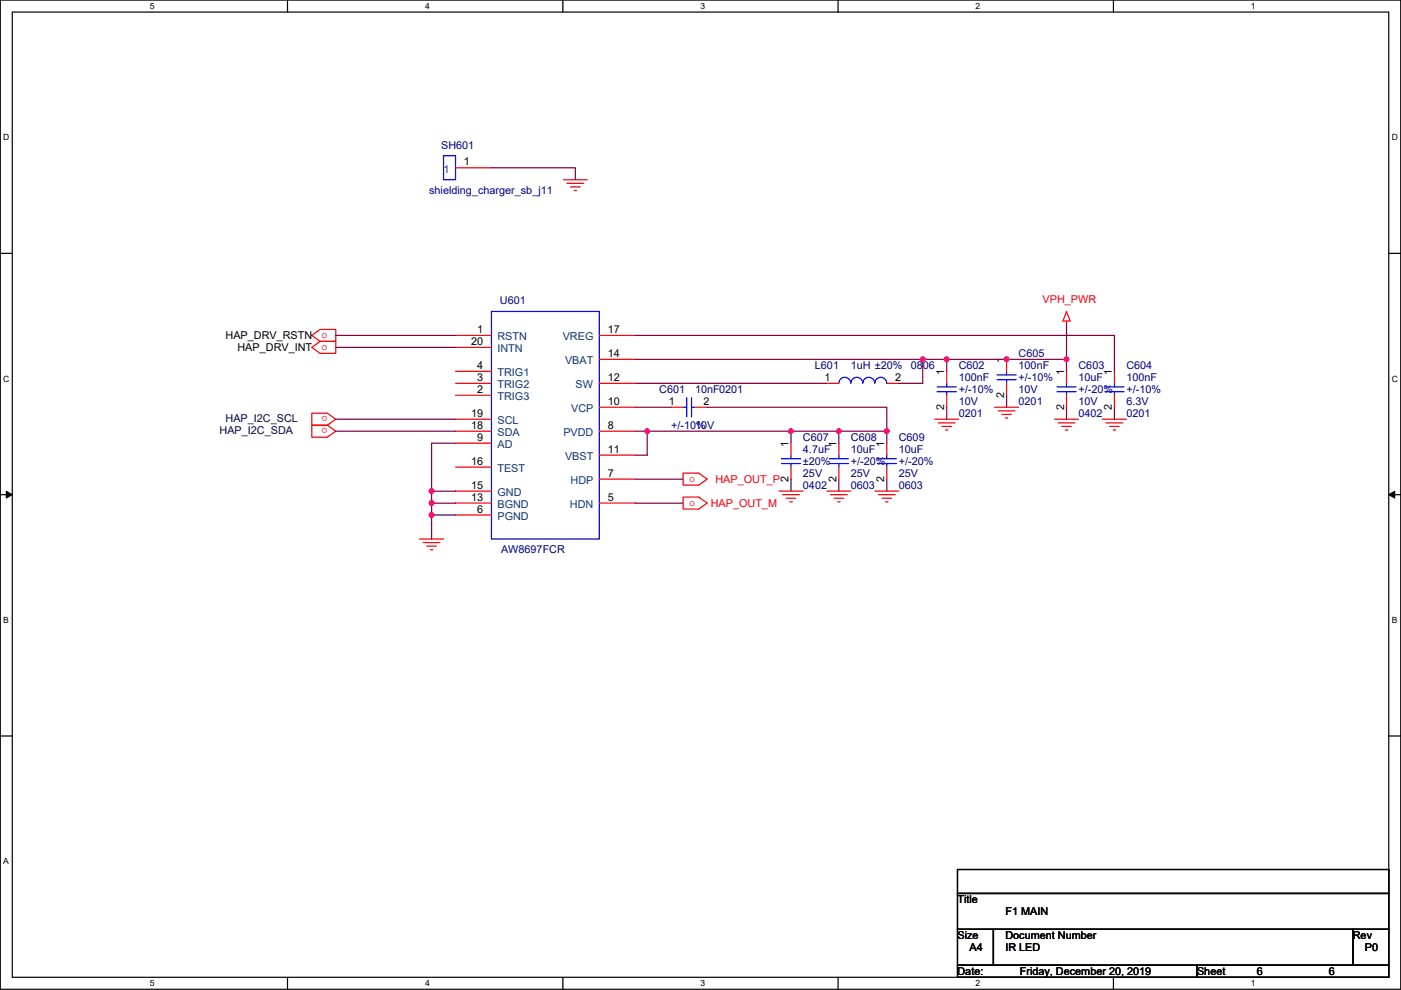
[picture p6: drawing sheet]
<svg xmlns="http://www.w3.org/2000/svg" width="297mm" height="210mm" viewBox="0 0 297 210" stroke-linecap="round" stroke-linejoin="round" font-family="sans-serif">
<path d="M.1 0h296.9v209.8h-296.9zM2.6 2.6h291.8v204.7h-291.8z" fill="none" stroke="#000" stroke-width=".25"/>
<g fill="#fff">
<path d="M31.8 .3h1v2h-1z"/>
<path d="M31.8 207.5h1v2.1h-1z"/>
</g>
<path d="M61 0v2.6M61 207.3v2.5" fill="none" stroke="#000" stroke-width=".25"/>
<g fill="#fff">
<path d="M90.1 .3h1v2h-1z"/>
<path d="M90.1 207.5h1v2.1h-1z"/>
</g>
<path d="M119.3 0v2.6M119.3 207.3v2.5" fill="none" stroke="#000" stroke-width=".25"/>
<g fill="#fff">
<path d="M148.5 .3h1v2h-1z"/>
<path d="M148.5 207.5h1v2.1h-1z"/>
</g>
<path d="M177.7 0v2.6M177.7 207.3v2.5" fill="none" stroke="#000" stroke-width=".25"/>
<g fill="#fff">
<path d="M206.9 .3h1v2h-1z"/>
<path d="M206.9 207.5h1v2.1h-1z"/>
</g>
<path d="M236.1 0v2.6M236.1 207.3v2.5" fill="none" stroke="#000" stroke-width=".25"/>
<g fill="#fff">
<path d="M265.2 .3h1v2h-1z"/>
<path d="M265.2 207.5h1v2.1h-1z"/>
<path d="M.7 28.2h1.3v2h-1.3z"/>
<path d="M295.1 28.2h1.3v2h-1.3z"/>
<path d="M.7 79.3h1.3v2.1h-1.3z"/>
<path d="M295.1 79.3h1.3v2.1h-1.3z"/>
</g>
<path d="M.1 53.7h2.5M294.4 53.7h2.6" fill="none" stroke="#000" stroke-width=".25"/>
<g fill="#fff">
<path d="M.7 130.5h1.2v2h-1.2z"/>
<path d="M295.1 130.5h1.2v2h-1.2z"/>
</g>
<path d="M.1 104.9h2.5M294.4 104.9h2.6" fill="none" stroke="#000" stroke-width=".25"/>
<path d="M1.3 104.2l1.3 .7-1.3 .7zM294.4 104.9l1.3-.7v1.4z" fill="#000" stroke="#000" stroke-width=".21"/>
<path d="M.7 181.7h1.2v2h-1.2z" fill="#fff"/>
<path d="M.1 156.1h2.5M294.4 156.1h2.6M203 184.4h91.4v5.1h-91.4zM203 189.5h91.4v7.6h-91.4zM203 197.1h7.6v7.6h-7.6zM210.6 197.1h76.2v7.6h-76.2zM286.8 197.1h7.6v7.6h-7.6zM203 204.7h50.8v2.6h-50.8zM253.8 204.7h40.6v2.6h-40.6z" fill="none" stroke="#000" stroke-width=".25"/>
<g fill="none" stroke="#f00" stroke-width=".25">
<path d="M96.6 35.6h7.6M119.4 38.1h5.1M120.2 38.9h3.6M121 39.6h2M121.7 40.4h.5M66.1 71.1l1.8-1.2h3.3v2.5h-3.3zM66.1 73.7l1.8-1.3h3.3v2.6h-3.3zM96.6 71.1h7.6M96.6 73.7h7.6M96.6 78.8h7.6M127.1 71.1h7.6M127.1 76.2h7.6"/>
<path d="M200.7 78.8v2.5M213.4 76.2v2.6M226.1 68.1v.5M226.1 66.1l.8 2h-1.5zM226.1 78.8v2.5M236.3 78.8v2.5M66.1 87.7h3.3l1.8 1.2-1.8 1.3h-3.3zM66.1 90.2h3.3l1.8 1.3-1.8 1.2h-3.3zM96.6 81.3h7.6M96.6 83.8h7.6M96.6 88.9h7.6M96.6 91.5h7.6"/>
<path d="M96.6 94h7.6M96.6 99.1h7.6M127.1 81.3h7.6M127.1 86.4h7.6M127.1 91.5h7.6M127.1 96.5h7.6M142.3 86.4h2.5M147.4 86.4h2.5M167.7 94v2.5M167.7 99.1v2.5M175.3 81.3h2.6M177.9 94v2.5"/>
<path d="M177.9 99.1v2.5M188 94v2.5M188 99.1v2.5M188 81.3h2.6M198.2 88.9h5.1M198.9 89.7h3.6M199.7 90.4h2M200.5 91.2h.5M200.7 83.8v2.6M210.9 86.4h5.1M211.6 87.1h3.6M212.4 87.9h2"/>
<path d="M213.2 88.7h.5M213.4 81.3v2.5M223.6 88.9h5.1M224.3 89.7h3.6M225.1 90.4h2M225.9 91.2h.5M226.1 83.8v2.6M233.7 88.9h5.1M234.5 89.7h3.6M235.3 90.4h2M236 91.2h.5M236.3 83.8v2.6"/>
<path d="M89 114.3h5M89.7 115.1h3.6M90.5 115.8h2M91.2 116.6h.6M96.6 104.2h7.6M96.6 106.7h7.6M96.6 109.2h7.6M127.1 101.6h7.6M127.1 106.7h7.6M144.8 100.4h3.3l1.8 1.2-1.8 1.3h-3.3zM144.8 105.4h3.3l1.8 1.3-1.8 1.3h-3.3zM165.2 104.2h5"/>
<path d="M165.9 104.9h3.6M166.7 105.7h2M167.4 106.4h.6M175.3 104.2h5.1M176.1 104.9h3.5M176.8 105.7h2.1M177.6 106.4h.5M185.5 104.2h5.1M186.2 104.9h3.6M187 105.7h2M187.8 106.4h.5"/>
</g>
<g fill="none" stroke="#00f" stroke-width=".25">
<path d="M94 33h2.6v5.1h-2.6zM104.2 66.1h22.9v48.2h-22.9zM211.4 79.5h4.1M213.4 78.8v.7M144.8 86.4h.8M145.6 84.3v4.1M146.6 84.3v4.1M146.6 86.4h.8M165.7 97.3h4M165.7 98.3h4M167.7 96.5v.8M167.7 98.3v.8"/>
<path d="M175.8 97.3h4.1M175.8 98.3h4.1M177.9 96.5v.8M177.9 98.3v.8M186 97.3h4.1M186 98.3h4.1M188 81.3a1.27 1.27 0 0 0-1.3-1.3 1.27 1.27 0 0 0-1.2 1.3 1.27 1.27 0 0 0-1.3-1.3 1.27 1.27 0 0 0-1.3 1.3 1.27 1.27 0 0 0-1.3-1.3 1.27 1.27 0 0 0-1.2 1.3 1.26 1.26 0 0 0-1.3-1.3 1.26 1.26 0 0 0-1.2 1.3M188 96.5v.8M188 98.3v.8M198.7 82.1h4.1M198.7 83.1h4.1M200.7 81.3v.8"/>
<path d="M200.7 83.1v.7M211.4 80.5h4.1M213.4 80.5v.8M224.1 82.1h4.1M224.1 83.1h4.1M226.1 81.3v.8M226.1 83.1v.7M234.2 82.1h4.1M234.2 83.1h4.1M236.3 81.3v.8M236.3 83.1v.7"/>
</g>
<g fill="none" stroke="#800040" stroke-width=".25">
<path d="M104.2 35.6h17.8v2.5M71.2 71.1h25.4M71.2 73.7h25.4M134.7 76.2h60.9M134.7 71.1h101.6v7.7M195.6 76.2v5.1h-5M195.6 76.2h5.1M226.1 76.2v2.6M226.1 68.6v7.6M226.1 76.2h-25.4v2.6M71.2 91.5h25.4M71.2 88.9h25.4"/>
<path d="M96.6 94h-5.1v10.2M134.7 86.4h7.6M134.7 91.5h2.5M134.7 81.3h40.6M149.9 86.4h38.1v5.1M167.7 91.5h-30.5v5h-2.5M167.7 91.5h10.2M167.7 91.5v2.5M177.9 91.5v2.5M177.9 91.5h10.1M188 91.5v2.5M200.7 86.4v2.5"/>
<path d="M213.4 83.8v2.6M226.1 86.4v2.5M236.3 86.4v2.5M91.5 104.2h5.1M91.5 106.7h5.1M91.5 109.2h5.1M91.5 104.2v2.5M91.5 106.7v2.5M91.5 109.2v5.1M134.7 101.6h10.1M134.7 106.7h10.1M167.7 101.6v2.6"/>
<path d="M177.9 101.6v2.6M188 101.6v2.6"/>
</g>
<g fill="#f0f" stroke="#f0f" stroke-width=".25">
<circle cx="195.6" cy="76.2" r=".5"/>
<circle cx="200.7" cy="76.2" r=".5"/>
<circle cx="137.2" cy="91.4" r=".5"/>
<circle cx="167.7" cy="91.4" r=".5"/>
<circle cx="188" cy="91.4" r=".5"/>
<circle cx="177.8" cy="91.4" r=".5"/>
<circle cx="91.5" cy="104.1" r=".5"/>
<circle cx="91.5" cy="109.2" r=".5"/>
<circle cx="91.5" cy="106.7" r=".5"/>
<circle cx="213.4" cy="76.2" r=".5"/>
<circle cx="226.1" cy="76.2" r=".5"/>
</g>
<g font-size="2.3" fill="#000080">
<text x="93.5" y="31.5">SH601</text>
<text x="91" y="41.2">shielding_charger_sb_j11</text>
<text x="106" y="64.6">U601</text>
<text x="216" y="75.7">C605</text>
<text x="139.8" y="83.4">C601</text>
<text x="147.4" y="83.4">10nF0201</text>
<text x="172.8" y="78.3">L601</text>
<text x="180.4" y="78.3">1uH ±20%</text>
<text x="193.1" y="78.3">0806</text>
<text x="203.3" y="78.3">C602</text>
<text x="203.3" y="80.8">100nF</text>
<text x="203.3" y="83.4">+/-10%</text>
<text x="216" y="78.3">100nF</text>
<text x="216" y="83.4">10V</text>
<text x="216" y="80.8">+/-10%</text>
<text x="228.7" y="78.3">C603</text>
<text x="228.7" y="80.8">10uF</text>
<text x="228.7" y="83.4">+/-20%</text>
<text x="238.8" y="78.3">C604</text>
<text x="238.8" y="80.8">100nF</text>
<text x="238.8" y="83.4">+/-10%</text>
<text x="203.3" y="88.4">0201</text>
<text x="203.3" y="85.9">10V</text>
<text x="216" y="85.9">0201</text>
<text x="228.7" y="88.4">0402</text>
<text x="228.7" y="85.9">10V</text>
<text x="238.8" y="88.4">0201</text>
<text x="238.8" y="85.9">6.3V</text>
<text x="142.3" y="91">+/-10%</text>
<text x="147.4" y="91">10V</text>
<text x="170.2" y="93.5">C607</text>
<text x="180.4" y="93.5">C608</text>
<text x="190.6" y="93.5">C609</text>
<text x="170.2" y="96.1">4.7uF</text>
<text x="170.2" y="101.1">25V</text>
<text x="170.2" y="98.6">±20%</text>
<text x="180.4" y="96.1">10uF</text>
<text x="180.4" y="101.1">25V</text>
<text x="180.4" y="98.6">+/-20%</text>
<text x="190.6" y="96.1">10uF</text>
<text x="190.6" y="101.1">25V</text>
<text x="190.6" y="98.6">+/-20%</text>
<text x="170.2" y="103.7">0402</text>
<text x="180.4" y="103.7">0603</text>
<text x="190.6" y="103.7">0603</text>
<text x="106.2" y="117.4">AW8697FCR</text>
</g>
<g font-size="2.3">
<text x="98.4" y="35.1">1</text>
<text x="47.8" y="71.9">HAP_DRV_RSTN</text>
<text x="101.2" y="70.6">1</text>
<text x="128.8" y="70.6">17</text>
<text x="50.4" y="74.5">HAP_DRV_INT</text>
<text x="99.9" y="73.2">20</text>
<text x="128.8" y="75.7">14</text>
<text x="212.9" y="77" transform="rotate(-90 212.9 77)">1</text>
<text x="101.2" y="78.2">4</text>
<text x="101.2" y="80.8">3</text>
<text x="101.2" y="83.3">2</text>
<text x="128.8" y="80.8">12</text>
<text x="174.8" y="80.8">1</text>
<text x="189.8" y="80.8">2</text>
<text x="200.2" y="79.5" transform="rotate(-90 200.2 79.5)">1</text>
<text x="225.6" y="79.5" transform="rotate(-90 225.6 79.5)">1</text>
<text x="235.8" y="79.5" transform="rotate(-90 235.8 79.5)">1</text>
<text x="99.9" y="88.4">19</text>
<text x="128.8" y="85.9">10</text>
<text x="141.8" y="85.9">1</text>
<text x="149.2" y="85.9">2</text>
<text x="200.2" y="86.9" transform="rotate(-90 200.2 86.9)">2</text>
<text x="212.9" y="84.4" transform="rotate(-90 212.9 84.4)">2</text>
<text x="225.6" y="86.9" transform="rotate(-90 225.6 86.9)">2</text>
<text x="235.8" y="86.9" transform="rotate(-90 235.8 86.9)">2</text>
<text x="99.9" y="90.9">18</text>
<text x="101.2" y="93.5">9</text>
<text x="128.8" y="90.9">8</text>
<text x="167.2" y="94.8" transform="rotate(-90 167.2 94.8)">1</text>
<text x="177.3" y="94.8" transform="rotate(-90 177.3 94.8)">1</text>
<text x="187.5" y="94.8" transform="rotate(-90 187.5 94.8)">1</text>
<text x="99.9" y="98.6">16</text>
<text x="128.8" y="101.1">7</text>
<text x="128.8" y="96">11</text>
<text x="99.9" y="103.6">15</text>
<text x="99.9" y="106.2">13</text>
<text x="128.8" y="106.2">5</text>
<text x="167.2" y="102.2" transform="rotate(-90 167.2 102.2)">2</text>
<text x="177.3" y="102.2" transform="rotate(-90 177.3 102.2)">2</text>
<text x="187.5" y="102.2" transform="rotate(-90 187.5 102.2)">2</text>
<text x="101.2" y="108.7">6</text>
<text x="203" y="191.6">Title</text>
<text x="213.2" y="194.1">F1 MAIN</text>
<text x="203" y="199.2">Size</text>
<text x="205.5" y="201.7">A4</text>
<text x="213.2" y="199.2">Document Number</text>
<text x="213.2" y="201.7">IR LED</text>
<text x="286.8" y="199.2">Rev</text>
<text x="289.4" y="201.7">P0</text>
<text x="203" y="206.8">Date:</text>
<text x="216.2" y="206.8">Friday, December 20, 2019</text>
<text x="253.8" y="206.8">Sheet</text>
<text x="266.5" y="206.8">6</text>
<text x="281.7" y="206.8">6</text>
</g>
<g font-size="2.3" fill="#004080">
<text x="94" y="36.6">1</text>
<text x="105.5" y="72.2">RSTN</text>
<text x="105.5" y="74.7">INTN</text>
<text x="119.3" y="72.2">VREG</text>
<text x="119.8" y="77.3">VBAT</text>
<text x="105.5" y="79.8">TRIG1</text>
<text x="105.5" y="82.3">TRIG2</text>
<text x="122" y="82.3">SW</text>
<text x="105.5" y="84.9">TRIG3</text>
<text x="105.5" y="90">SCL</text>
<text x="121.1" y="87.4">VCP</text>
<text x="105.5" y="92.5">SDA</text>
<text x="105.5" y="95">AD</text>
<text x="119.4" y="92.5">PVDD</text>
<text x="105.5" y="100.1">TEST</text>
<text x="119.8" y="97.6">VBST</text>
<text x="105.5" y="105.2">GND</text>
<text x="105.5" y="107.7">BGND</text>
<text x="120.8" y="107.7">HDN</text>
<text x="121" y="102.7">HDP</text>
<text x="105.5" y="110.3">PGND</text>
</g>
<g font-size="2.3" fill="#f00">
<text x="221" y="64.3">VPH_PWR</text>
<text x="68.1" y="71.7">o</text>
<text x="68.1" y="74.2">o</text>
<text x="69.4" y="88.3" transform="rotate(180 69.4 88.3)">o</text>
<text x="69.4" y="90.8" transform="rotate(180 69.4 90.8)">o</text>
<text x="146.1" y="102.2">o</text>
<text x="146.1" y="107.3">o</text>
<text x="150.7" y="107.5">HAP_OUT_M</text>
<text x="151.7" y="102.4">HAP_OUT_P</text>
</g>
<g font-size="2.3" fill="#000040">
<text x="47.8" y="89.5">HAP_I2C_SCL</text>
<text x="46.5" y="92">HAP_I2C_SDA</text>
</g>
<g font-size="1.8">
<text x="31.8" y="1.9">5</text>
<text x="90.1" y="1.9">4</text>
<text x="148.5" y="1.9">3</text>
<text x="206.9" y="1.9">2</text>
<text x="265.2" y="1.9">1</text>
<text x=".7" y="29.8">D</text>
<text x="295.1" y="29.8">D</text>
<text x=".7" y="81">C</text>
<text x="295.1" y="81">C</text>
<text x=".7" y="132.1">B</text>
<text x="295.1" y="132.1">B</text>
<text x=".7" y="183.3">A</text>
<text x="31.8" y="209.2">5</text>
<text x="90.1" y="209.2">4</text>
<text x="148.5" y="209.2">3</text>
<text x="206.9" y="209.2">2</text>
<text x="265.2" y="209.2">1</text>
</g>
</svg>
